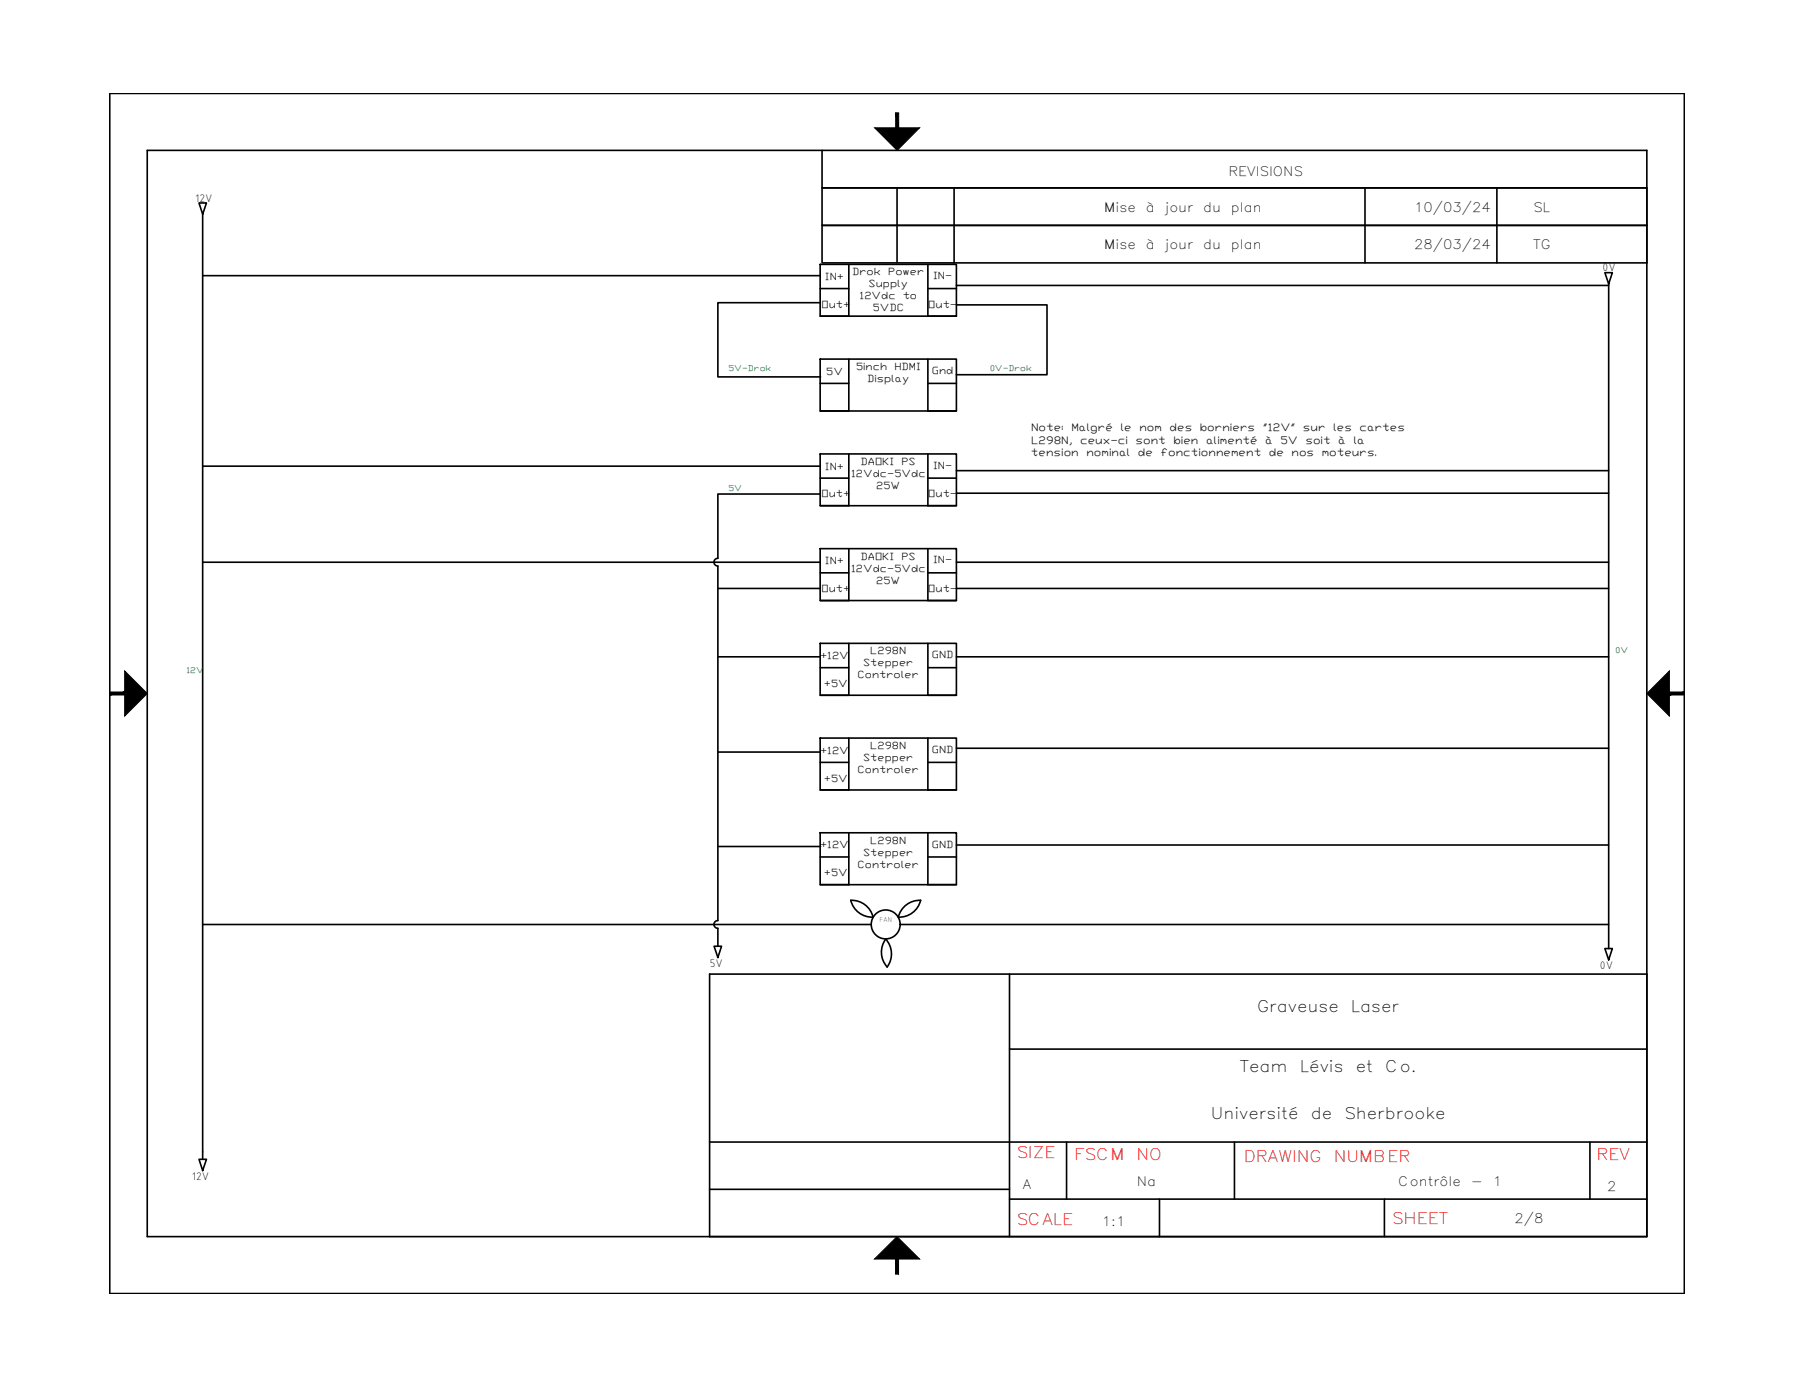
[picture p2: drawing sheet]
<svg xmlns="http://www.w3.org/2000/svg" width="279mm" height="216mm" viewBox="0 0 279 216" stroke-linecap="round" stroke-linejoin="round" font-family="sans-serif">
<g fill="none" stroke="#000" stroke-width=".25">
<path d="M17.1 14.6h245.4v186.9h-245.4zM22.9 23.4h233.7v169.2h-233.7zM31 31.6h1.2l-.6 1.8zM31.6 33.4v147.2M128.1 23.4v5.9h128.5h-128.5v5.8h128.5h-128.5v5.9h128.5M139.8 29.3v11.7M148.7 29.3v11.7M212.7 29.3v11.7M233.3 29.3v11.7M31.6 42.9h.1M31.6 42.9h96.2M127.8 41.2h21.2v8h-21.2z"/>
<path d="M127.8 55.9h21.2v8.1h-21.2zM127.8 47.2h-15.9v11.5h16M127.8 45h4.5M127.8 59.7h4.5M132.3 41.2v8h-4.5M132.3 55.9v8.1h-4.5M144.6 41.2v8h4.4M144.6 55.9v8.1h4.4M144.6 45h4.4M144.6 59.7h4.4M149 47.5h14.2v10.9h-14.2M149 44.5h101.7"/>
<path d="M250.1 42.5h1.1l-.5 1.7zM250.7 57.8h.1M250.7 43.2h.1M250.7 44.2v103.6M31.6 72.6h.1M31.6 72.6h96.2M127.8 70.7h21.2v8.1h-21.2zM127.8 77h-15.9v10M127.8 74.5h4.5M132.3 70.7v8.1h-4.5M144.6 70.7v8.1h4.4M144.6 74.5h4.4"/>
<path d="M149 73.3h101.7M149 76.8h101.7M250.7 73.3h.1M250.7 76.8h.1M31.6 87.6h.1M31.6 87.6h96.2M111.9 87a.6 .6 0 0 0-.6 .6 .6 .6 0 0 0 .6 .6M111.9 91.7h.1M111.9 91.7h15.9M111.9 88.2v55.2M127.8 85.5h21.2v8h-21.2zM127.8 89.2h4.5"/>
<path d="M132.3 85.5v8h-4.5M144.6 85.5v8h4.4M144.6 89.2h4.4M149 87.6h101.7M149 91.7h101.7M250.7 87.6h.1M250.7 91.7h.1M111.9 102.3h.1M111.9 117.2h.1M111.9 102.3h15.9M111.9 117.2h15.8M127.8 100.2h21.2v8.1h-21.2z"/>
<path d="M127.8 115h21.2v8.1h-21.2zM127.8 104h4.5M127.8 118.8h4.5M132.3 100.2v8.1h-4.5M132.3 115v8.1h-4.5M144.6 100.2v8.1h4.4M144.6 115v8.1h4.4M144.6 104h4.4M144.6 118.8h4.4M149 102.3h101.7M149 116.6h101.7M250.7 116.6h.1"/>
<path d="M250.7 102.3h.1M111.9 131.9h.1M111.9 131.9h16M127.8 129.7h21.2v8.1h-21.2zM127.8 133.5h4.5M132.3 129.7v8.1h-4.5M144.6 129.7v8.1h4.4M144.6 133.5h4.4M149 131.6h101.7M250.7 131.6h.1M31.6 144h.1M31.6 144h104.2"/>
<path d="M110.6 151.7h146v40.9h-146zM111.3 147.4h1.1l-.5 1.8zM111.9 143.4a.6 .6 0 0 0-.6 .6 .6 .6 0 0 0 .6 .6M111.9 144.6v2.8M136.1 142.9a3.4 3.4 0 0 1-3.5-2.7 3.5 3.5 0 0 1 3.5 2.7M138.3 150.6a3.4 3.4 0 0 1-.3-4.3 3.5 3.5 0 0 1 .2 4.3M140 142.9a3.4 3.4 0 0 0 3.5-2.7 3.5 3.5 0 0 0-3.5 2.7M140.3 144h110.4M157.3 151.7v40.9M250.1 147.8h1.1l-.5 1.7zM250.7 144h.1M110.6 177.9h146"/>
<path d="M157.3 163.4h99.3M166.2 177.9v8.9M192.4 177.9v8.9M247.8 177.9v8.9M31 180.6h1.2l-.6 1.7zM110.6 185.3h46.7M157.3 186.8h99.3M180.7 186.8v5.8M215.7 186.8v5.8"/>
<circle cx="138" cy="144" r="2.25"/>
</g>
<g fill="#000" stroke="#000" stroke-width=".16">
<path d="M136.3 19.9h7l-3.5 3.5zM19.4 104.5l3.5 3.5-3.5 3.5zM260.1 104.5v7l-3.5-3.5zM136.3 196.1l3.5-3.5 3.5 3.5z"/>
<path d="M139.6 17.6l.4 2.3v-2.3zM139.6 17.6l.4 2.3h-.4z"/>
<path d="M17.1 107.8v.5l2.3-.5zM17.1 108.3l2.3-.5v.5z"/>
<path d="M260.1 108.3h2.4v-.5zM260.1 107.8h2.4l-2.4 .5z"/>
<path d="M139.6 196.1v2.4h.4zM139.6 196.1h.4v2.4z"/>
</g>
<g font-size="2.5">
<text x="195.9" y="157.6">Graveuse</text>
<text x="210.5" y="157.6">Laser</text>
<text x="193.2" y="167">Team</text>
<text x="202.6" y="167">Lévis</text>
<text x="211.3" y="167">et</text>
<text x="215.9" y="167">Co.</text>
<text x="188.7" y="174.3">Université</text>
<text x="204.2" y="174.3">de</text>
<text x="209.5" y="174.3">Sherbrooke</text>
</g>
<g font-size="2.5" fill="#f00">
<text x="158.4" y="180.4">SIZE</text>
<text x="167.4" y="180.8">FSCM</text>
<text x="177.1" y="180.8">NO</text>
<text x="193.8" y="181">DRAWING</text>
<text x="207.9" y="181">NUMBER</text>
<text x="248.8" y="180.8">REV</text>
<text x="158.4" y="190.8">SCALE</text>
<text x="216.9" y="190.7">SHEET</text>
</g>
<g font-size="2">
<text x="191.4" y="27.3">REVISIONS</text>
<text x="172.1" y="33">Mise</text>
<text x="178.5" y="33">à</text>
<text x="181.5" y="33">jour</text>
<text x="187.5" y="33">du</text>
<text x="191.8" y="33">plan</text>
<text x="220.3" y="33">10/03/24</text>
<text x="238.9" y="33">SL</text>
<text x="172.1" y="38.9">Mise</text>
<text x="178.5" y="38.9">à</text>
<text x="181.5" y="38.9">jour</text>
<text x="187.5" y="38.9">du</text>
<text x="191.8" y="38.9">plan</text>
<text x="220.3" y="38.9">28/03/24</text>
<text x="238.9" y="38.9">TG</text>
<text x="159.4" y="185.2">A</text>
<text x="177.2" y="184.8">Na</text>
<text x="217.9" y="184.8">Contrôle</text>
<text x="229.2" y="184.8">-</text>
<text x="232.6" y="184.8">1</text>
<text x="250.4" y="185.5">2</text>
<text x="171.7" y="191">1:1</text>
<text x="236" y="190.5">2/8</text>
</g>
<g font-size="1.8">
<text x="30.4" y="31.5">12V</text>
<text x="249.7" y="42.2">0V</text>
<text x="110.6" y="150.7">5V</text>
<text x="249.3" y="150.9">0V</text>
<text x="29.9" y="183.9">12V</text>
</g>
<g font-size="1.6">
<text x="128" y="47.9">Out+</text>
<text x="128.5" y="43.6">IN+</text>
<text x="132.8" y="42.9">Drok</text>
<text x="133.9" y="46.6">12Vdc</text>
<text x="135.3" y="44.7">Supply</text>
<text x="138.4" y="42.9">Power</text>
<text x="140.7" y="46.6">to</text>
<text x="144.7" y="47.9">Out-</text>
<text x="145.4" y="43.5">IN-</text>
<text x="136" y="48.5">5VDC</text>
<text x="128.7" y="58.4">5V</text>
<text x="133.4" y="57.6">5inch</text>
<text x="135.1" y="59.5">Display</text>
<text x="139.4" y="57.6">HDMI</text>
<text x="145.2" y="58.3">Gnd</text>
<text x="160.7" y="71.1">tension</text>
<text x="160.7" y="67.2">Note:</text>
<text x="160.7" y="69.1">L298N,</text>
<text x="167" y="67.2">Malgré</text>
<text x="168.3" y="69.1">ceux-ci</text>
<text x="169.3" y="71.1">nominal</text>
<text x="174.6" y="67.2">le</text>
<text x="177" y="69.1">sont</text>
<text x="177.3" y="71.1">de</text>
<text x="177.5" y="67.2">nom</text>
<text x="180.9" y="71.1">fonctionnement</text>
<text x="182.3" y="67.2">des</text>
<text x="182.8" y="69.1">bien</text>
<text x="187" y="67.2">borniers</text>
<text x="187.9" y="69.1">alimenté</text>
<text x="196.8" y="67.2">&quot;12V&quot;</text>
<text x="197.2" y="69.1">à</text>
<text x="197.7" y="71.1">de</text>
<text x="199.5" y="69.1">5V</text>
<text x="201.3" y="71.1">nos</text>
<text x="203" y="67.2">sur</text>
<text x="203.4" y="69.1">soit</text>
<text x="206" y="71.1">moteurs.</text>
<text x="207.8" y="67.2">les</text>
<text x="208.5" y="69.1">à</text>
<text x="210.9" y="69.1">la</text>
<text x="211.9" y="67.2">cartes</text>
<text x="128" y="77.5">Out+</text>
<text x="128.5" y="73.1">IN+</text>
<text x="132.6" y="74.3">12Vdc-5Vdc</text>
<text x="134.1" y="72.4">DAOKI</text>
<text x="136.5" y="76.2">25W</text>
<text x="140.5" y="72.4">PS</text>
<text x="144.7" y="77.4">Out-</text>
<text x="145.4" y="73">IN-</text>
<text x="128.5" y="87.9">IN+</text>
<text x="132.6" y="89">12Vdc-5Vdc</text>
<text x="134.1" y="87.2">DAOKI</text>
<text x="140.5" y="87.2">PS</text>
<text x="145.4" y="87.8">IN-</text>
<text x="128" y="92.2">Out+</text>
<text x="136.5" y="90.9">25W</text>
<text x="144.7" y="92.2">Out-</text>
<text x="135.6" y="101.9">L298N</text>
<text x="127.8" y="102.7">+12V</text>
<text x="128.4" y="107">+5V</text>
<text x="133.6" y="105.7">Controler</text>
<text x="134.5" y="103.8">Stepper</text>
<text x="145.2" y="102.5">GND</text>
<text x="127.8" y="117.4">+12V</text>
<text x="134.5" y="118.5">Stepper</text>
<text x="135.6" y="116.7">L298N</text>
<text x="145.2" y="117.3">GND</text>
<text x="128.4" y="121.7">+5V</text>
<text x="133.6" y="120.4">Controler</text>
<text x="135.6" y="131.4">L298N</text>
<text x="127.8" y="132.2">+12V</text>
<text x="128.4" y="136.5">+5V</text>
<text x="133.6" y="135.1">Controler</text>
<text x="134.5" y="133.3">Stepper</text>
<text x="145.2" y="132">GND</text>
</g>
<g font-size="1.3" fill="#136734">
<text x="113.5" y="57.8">5V-Drok</text>
<text x="154.3" y="57.8">0V-Drok</text>
<text x="113.5" y="76.5">5V</text>
<text x="251.7" y="101.7">0V</text>
<text x="29" y="104.9">12V</text>
</g>
<text font-size="1.2" fill="#00f" x="137" y="143.6">FAN</text>
</svg>
